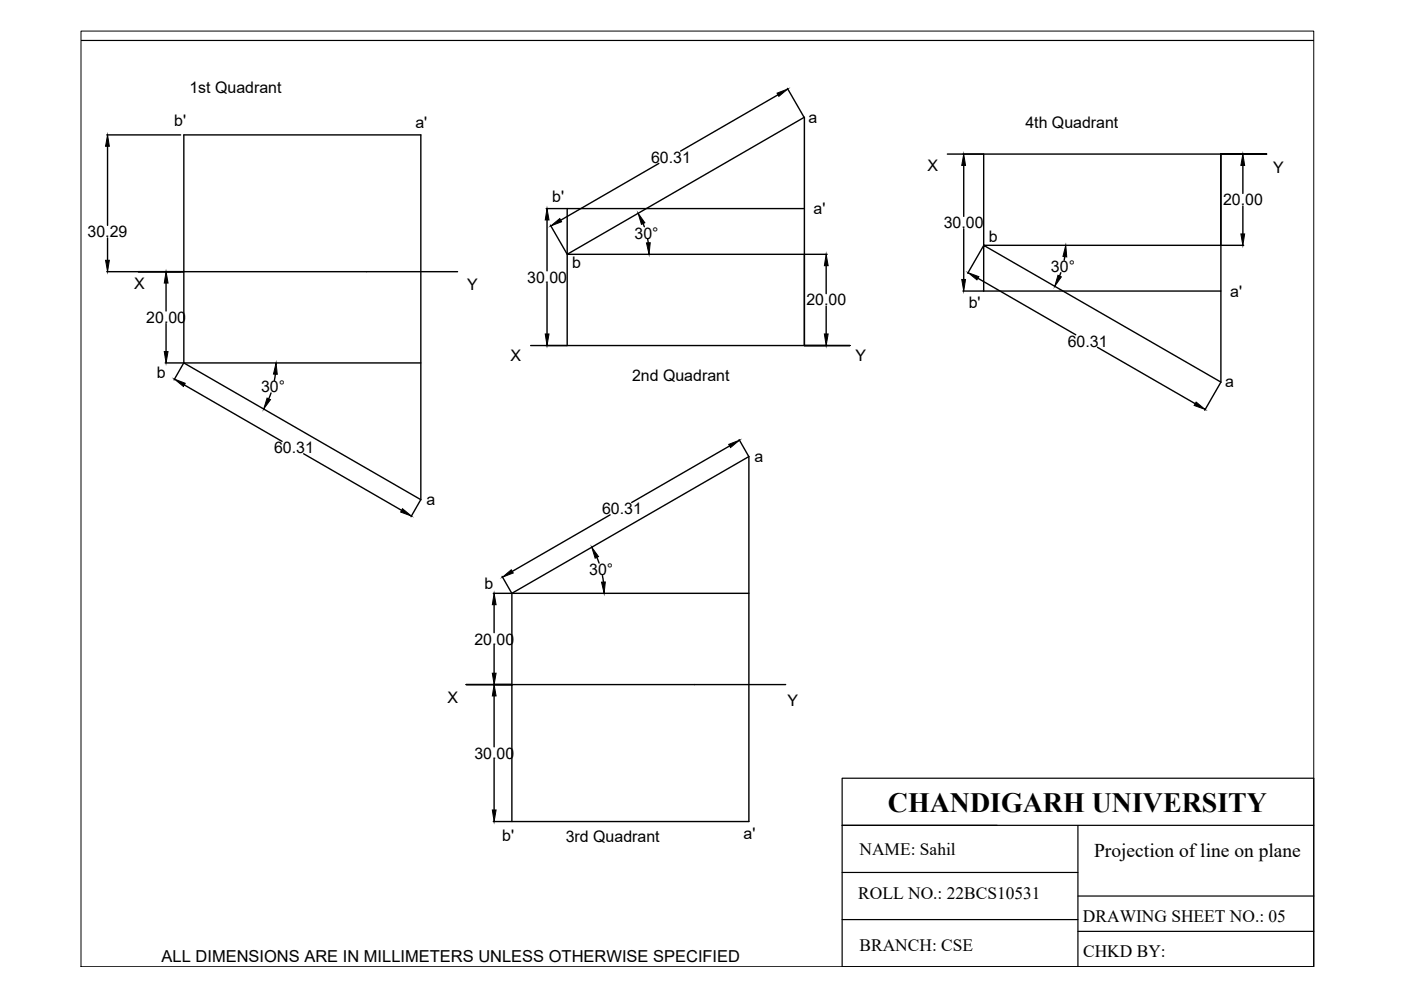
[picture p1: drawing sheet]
<svg xmlns="http://www.w3.org/2000/svg" width="297mm" height="210mm" viewBox="0 0 297 210" stroke-linecap="round" stroke-linejoin="round" font-family="sans-serif">
<!-- layer: 0 -->
<path d="M17.2 8.6h261.3M178.5 165h100v40h-100zM178.5 175h100M228.5 175v30M178.5 195h50M178.5 185h50M228.5 190h50M228.5 197.5h50" fill="none" stroke="#000" stroke-width=".25"/>
<!-- layer: thick continuous -->
<g fill="none" stroke="#000" stroke-width=".3">
<path d="M166.9 18.7l3.6 6.1M22.6 28.6h15.7M22.8 31v16.8M139.7 34.7l-20.8 12M165 20.1l-20.7 11.9M170.5 24.9l-50.2 29v-9.7h50.2v-19.3M200.9 32.7h67.6h-9.6v19.3h-50.3v-19.3M204.2 32.7h4.3M204.3 35.1v10.8M258.9 32.7v29M258.9 32.7h4.8M263.5 35.1v5.9"/>
<path d="M22.6 57.6h16.4v19.3l50.2 29v-77.3h-50.2v29h-9.7h67.7M22.8 50.4v4.8M115.8 44.2h4.4M116 46.6v10.8M116.7 47.7l3.5 6.1M136.3 47.4l.3 .7M137.3 50.7l.1 .8M170.5 53.9v19.4h9.7h-67.7M170.5 53.9h-50.2v19.4M170.5 44.2v29.1h4.9M170.6 53.9h4.8M175.2 56.3v6"/>
<path d="M204.3 48.5v10.8M207.3 59l20.8 12M208.6 52.1l-3.4 5.8M224.9 57.8l-.2 .7M225.8 54.4l-.2 .8M258.9 52h4.8M263.5 43.7v5.9M35 76.9h54.2M35.2 60v5.9M35.2 68.6v5.9M38.9 77l-2 3.5M58.4 79.3l-.2 1.4"/>
<path d="M115.8 73.3h4.4M116 60.1v10.7M175.2 64.9v5.9M204.2 61.7h4.3M232.7 73.6l20.7 12M39.1 81.6l20.7 12M57.5 83.3l-.5 1.3M64.4 96.2l20.7 12M154.7 94.6l-20.8 11.9M156.7 93.2l2 3.6M258.8 81.1l-3.4 5.9M258.9 81l-50.3-29v9.7h50.3v19.4"/>
<path d="M89.2 106l-2 3.5M126.5 118.2l.5 1.2M129.4 109.2l-20.8 11.9M104.6 125.8h3.8M104.8 128.2v5.9M104.8 136.8v5.9M106.5 122.2l2 3.6M108.5 125.8h50.3M127.7 122l.2 1.4M104.6 145.1h3.8M104.8 147.6v10.8M108.5 145.1v-19.3l50.3-29v77.4h-50.3v-29.1h-9.7h67.8"/>
<path d="M104.6 174.2h3.8M104.8 161v10.7"/>
</g>
<g fill="#000" stroke="#000" stroke-width=".21">
<path d="M164.7 19.8l2.3-.9-1.9 1.5zM22.8 28.6l.4 2.4h-.8zM204.3 32.7l.4 2.4h-.8zM263.5 32.7l.4 2.4h-.8zM22.4 55.2h.8l-.4 2.4zM116 44.2l.4 2.4h-.8zM116.8 47.9l1.9-1.6 .4 .7zM135.3 45.2l1.4 2-.7 .4zM137.1 51.5h.8l-.3 2.4zM175.2 53.9l.4 2.4h-.8zM203.9 59.3h.8l-.4 2.4zM205.3 57.8l2.2 .9-.4 .6z"/>
<path d="M224.3 58.4l.7 .3-1.4 2zM226 52l.2 2.5-.8-.1zM263.1 49.6h.8l-.4 2.4zM35.2 57.6l.4 2.4h-.8zM34.8 74.5h.8l-.4 2.4zM58.5 76.9l.3 2.5-.8-.1zM115.6 70.8h.8l-.4 2.5zM174.8 70.8h.8l-.4 2.5zM37 80.4l2.3 .9-.4 .6zM56.6 84.4l.7 .3-1.4 2zM154.5 94.2l2.3-.9-1.9 1.6zM253.6 85.2l1.9 1.6-2.3-.8z"/>
<path d="M85.3 107.9l1.9 1.5-2.3-.8zM125.5 116l1.4 2-.7 .3zM104.8 125.8l.4 2.4h-.8zM106.5 122.4l1.9-1.6 .4 .7zM127.5 123.4h.8l-.2 2.4zM104.8 145.1l.4 2.5h-.8zM104.4 142.7h.8l-.4 2.4zM104.4 171.7h.8l-.4 2.5z"/>
</g>
<path d="M17.2 6.6h261.3v198.4h-261.3z" fill="none" stroke="#000" stroke-width=".21"/>
<text font-size="5.9" x="188.2" y="172.2">CHANDIGARH UNIVERSITY</text>
<text font-size="4.1" x="232" y="181.8">Projection of line on plane</text>
<g font-size="3.7">
<text x="182.2" y="181.3">NAME: Sahil</text>
<text x="182" y="190.6">ROLL NO.: 22BCS10531</text>
<text x="229.6" y="195.4">DRAWING SHEET NO.: 05</text>
<text x="182.2" y="201.7">BRANCH: CSE</text>
<text x="229.6" y="202.8">CHKD BY:</text>
</g>
<text font-size="3.5" x="34.3" y="203.9">ALL DIMENSIONS ARE IN MILLIMETERS UNLESS OTHERWISE SPECIFIED</text>
<g font-size="3.4">
<text x="40.2" y="19.7">1st Quadrant</text>
<text x="36.9" y="26.8">b'</text>
<text x="88.1" y="27.2">a'</text>
<text x="171.4" y="26.1">a</text>
<text x="217.4" y="27.2">4th Quadrant</text>
<text x="138" y="34.5">60.31</text>
<text x="196.7" y="36.4">X</text>
<text x="269.9" y="36.8">Y</text>
<text x="117.1" y="42.9">b'</text>
<text x="172.5" y="45.3">a'</text>
<text x="259.3" y="43.5">20.00</text>
<text x="18.6" y="50.3">30.29</text>
<text x="134.5" y="50.6">30°</text>
<text x="200.1" y="48.4">30.00</text>
<text x="209.6" y="51.4">b</text>
<text x="111.8" y="59.9">30.00</text>
<text x="121.3" y="56.9">b</text>
<text x="222.8" y="57.7">30°</text>
<text x="28.5" y="61.3">X</text>
<text x="99" y="61.4">Y</text>
<text x="171" y="64.8">20.00</text>
<text x="205.4" y="65.4">b'</text>
<text x="260.8" y="63">a'</text>
<text x="31" y="68.4">20.00</text>
<text x="108.2" y="76.4">X</text>
<text x="181.4" y="76.6">Y</text>
<text x="226.4" y="73.5">60.31</text>
<text x="33.2" y="80.2">b</text>
<text x="55.4" y="83.2">30°</text>
<text x="134" y="80.7">2nd Quadrant</text>
<text x="259.7" y="82.2">a</text>
<text x="58.1" y="96.1">60.31</text>
<text x="160" y="98">a</text>
<text x="90.4" y="107.1">a</text>
<text x="127.7" y="109">60.31</text>
<text x="102.7" y="124.9">b</text>
<text x="124.9" y="121.9">30°</text>
<text x="100.6" y="136.7">20.00</text>
<text x="94.9" y="149.1">X</text>
<text x="166.9" y="149.8">Y</text>
<text x="100.6" y="160.9">30.00</text>
<text x="106.5" y="178.4">b'</text>
<text x="120" y="178.5">3rd Quadrant</text>
<text x="157.6" y="178">a'</text>
</g>
</svg>
